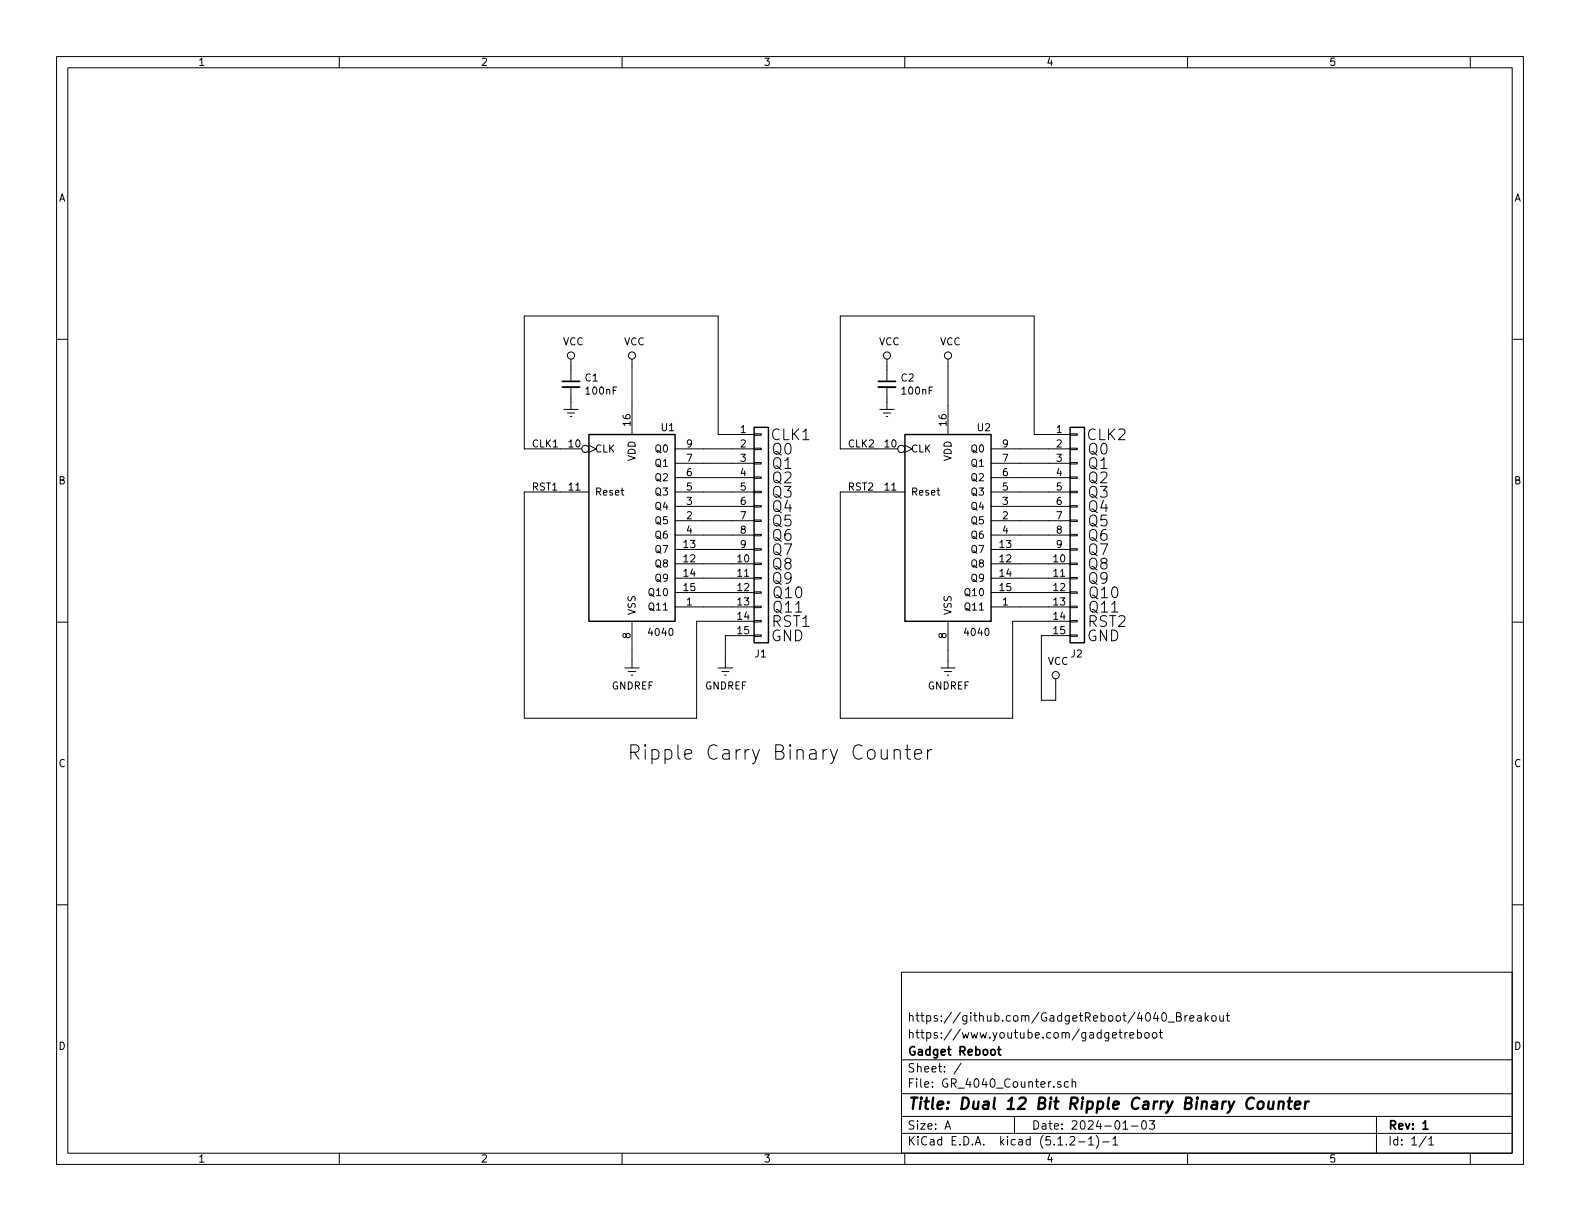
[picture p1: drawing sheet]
EESchema Schematic File Version 4
LIBS:GR_4040_Counter-cache
EELAYER 29 0
EELAYER END
$Descr A 11000 8500
encoding utf-8
Sheet 1 1
Title "Dual 12 Bit Ripple Carry Binary Counter"
Date "2024-01-03"
Rev "1"
Comp "Gadget Reboot"
Comment1 "https://www.youtube.com/gadgetreboot"
Comment2 "https://github.com/GadgetReboot/4040_Breakout"
Comment3 ""
Comment4 ""
$EndDescr
Text Notes 6500 5300 2    100  ~ 0
Ripple Carry Binary Counter
$Comp
L 4xxx:4040 U1
U 1 1
P 4400 3625
F 0 "U1" H 4650 4275 50  0000 C CNN
F 1 "4040" H 4600 2850 50  0000 C CNN
F 2 "Package_SO:SOIC-16_3.9x9.9mm_P1.27mm" H 4400 3625 50  0001 C CNN
F 3 "http://www.intersil.com/content/dam/Intersil/documents/cd40/cd4020bms-24bms-40bms.pdf" H 4400 3625 50  0001 C CNN
	1    4400 3625
	1    0    0    -1  
$EndComp
$Comp
L power:GNDREF #PWR07
U 1 1
P 4400 4600
F 0 "#PWR07" H 4400 4350 50  0001 C CNN
F 1 "GNDREF" H 4405 4427 50  0000 C CNN
F 2 "" H 4400 4600 50  0001 C CNN
F 3 "" H 4400 4600 50  0001 C CNN
	1    4400 4600
	1    0    0    -1  
$EndComp
Wire Wire Line
	4400 4525 4400 4600
$Comp
L power:VCC #PWR02
U 1 1
P 4400 2550
F 0 "#PWR02" H 4400 2400 50  0001 C CNN
F 1 "VCC" H 4417 2723 50  0000 C CNN
F 2 "" H 4400 2550 50  0001 C CNN
F 3 "" H 4400 2550 50  0001 C CNN
	1    4400 2550
	1    0    0    -1  
$EndComp
Wire Wire Line
	4400 2550 4400 2825
Wire Wire Line
	4900 3125 5100 3125
Wire Wire Line
	5100 3225 4900 3225
Wire Wire Line
	4900 3325 5100 3325
Wire Wire Line
	5100 3425 4900 3425
Wire Wire Line
	4900 3525 5100 3525
Wire Wire Line
	5100 3625 4900 3625
Wire Wire Line
	4900 3725 5100 3725
Wire Wire Line
	5100 3825 4900 3825
Wire Wire Line
	4900 3925 5100 3925
Wire Wire Line
	5100 4025 4900 4025
Wire Wire Line
	4900 4125 5100 4125
Wire Wire Line
	5100 4225 4900 4225
$Comp
L Device:C_Small C1
U 1 1
P 3975 2675
F 0 "C1" H 4067 2721 50  0000 L CNN
F 1 "100nF" H 4067 2630 50  0000 L CNN
F 2 "Capacitor_SMD:C_0805_2012Metric_Pad1.15x1.40mm_HandSolder" H 3975 2675 50  0001 C CNN
F 3 "~" H 3975 2675 50  0001 C CNN
	1    3975 2675
	1    0    0    -1  
$EndComp
$Comp
L power:GNDREF #PWR05
U 1 1
P 3975 2800
F 0 "#PWR05" H 3975 2550 50  0001 C CNN
F 1 "GNDREF" H 3980 2627 50  0001 C CNN
F 2 "" H 3975 2800 50  0001 C CNN
F 3 "" H 3975 2800 50  0001 C CNN
	1    3975 2800
	1    0    0    -1  
$EndComp
$Comp
L power:VCC #PWR01
U 1 1
P 3975 2550
F 0 "#PWR01" H 3975 2400 50  0001 C CNN
F 1 "VCC" H 3992 2723 50  0000 C CNN
F 2 "" H 3975 2550 50  0001 C CNN
F 3 "" H 3975 2550 50  0001 C CNN
	1    3975 2550
	1    0    0    -1  
$EndComp
Wire Wire Line
	3975 2575 3975 2550
Wire Wire Line
	3975 2775 3975 2800
Wire Wire Line
	3900 3125 3650 3125
Wire Wire Line
	3650 3125 3650 2200
Wire Wire Line
	3650 2200 5000 2200
Wire Wire Line
	5100 3025 5000 3025
Wire Wire Line
	5000 3025 5000 2200
$Comp
L power:GNDREF #PWR08
U 1 1
P 5050 4600
F 0 "#PWR08" H 5050 4350 50  0001 C CNN
F 1 "GNDREF" H 5055 4427 50  0000 C CNN
F 2 "" H 5050 4600 50  0001 C CNN
F 3 "" H 5050 4600 50  0001 C CNN
	1    5050 4600
	1    0    0    -1  
$EndComp
Wire Wire Line
	5100 4425 5050 4425
Wire Wire Line
	3650 5000 3650 3425
Wire Wire Line
	3650 3425 3900 3425
Text Label 3700 3125 0    50   ~ 0
CLK1
Text Label 3700 3425 0    50   ~ 0
RST1
$Comp
L Connector_Generic:Conn_01x15 J1
U 1 1
P 5300 3725
F 0 "J1" H 5250 2900 50  0000 L CNN
F 1 "Conn_01x15" H 5380 3676 50  0001 L CNN
F 2 "Connector_PinHeader_2.54mm:PinHeader_1x15_P2.54mm_Vertical" H 5300 3725 50  0001 C CNN
F 3 "~" H 5300 3725 50  0001 C CNN
	1    5300 3725
	1    0    0    -1  
$EndComp
Wire Wire Line
	5050 4425 5050 4600
Wire Wire Line
	3650 5000 4850 5000
Wire Wire Line
	4850 5000 4850 4325
Wire Wire Line
	4850 4325 5100 4325
Text Notes 5650 3075 2    75   ~ 0
CLK1
Text Notes 5525 3175 2    75   ~ 0
Q0
Text Notes 5525 3275 2    75   ~ 0
Q1
Text Notes 5525 3375 2    75   ~ 0
Q2
Text Notes 5525 3475 2    75   ~ 0
Q3
Text Notes 5525 3575 2    75   ~ 0
Q4
Text Notes 5525 3675 2    75   ~ 0
Q5
Text Notes 5525 3775 2    75   ~ 0
Q6
Text Notes 5525 3875 2    75   ~ 0
Q7
Text Notes 5525 3975 2    75   ~ 0
Q8
Text Notes 5525 4075 2    75   ~ 0
Q9
Text Notes 5600 4175 2    75   ~ 0
Q10
Text Notes 5600 4275 2    75   ~ 0
Q11
Text Notes 5650 4375 2    75   ~ 0
RST1
Text Notes 5600 4475 2    75   ~ 0
GND
$Comp
L 4xxx:4040 U2
U 1 1
P 6600 3625
F 0 "U2" H 6850 4275 50  0000 C CNN
F 1 "4040" H 6800 2850 50  0000 C CNN
F 2 "Package_SO:SOIC-16_3.9x9.9mm_P1.27mm" H 6600 3625 50  0001 C CNN
F 3 "http://www.intersil.com/content/dam/Intersil/documents/cd40/cd4020bms-24bms-40bms.pdf" H 6600 3625 50  0001 C CNN
	1    6600 3625
	1    0    0    -1  
$EndComp
$Comp
L power:GNDREF #PWR09
U 1 1
P 6600 4600
F 0 "#PWR09" H 6600 4350 50  0001 C CNN
F 1 "GNDREF" H 6605 4427 50  0000 C CNN
F 2 "" H 6600 4600 50  0001 C CNN
F 3 "" H 6600 4600 50  0001 C CNN
	1    6600 4600
	1    0    0    -1  
$EndComp
Wire Wire Line
	6600 4525 6600 4600
$Comp
L power:VCC #PWR04
U 1 1
P 6600 2550
F 0 "#PWR04" H 6600 2400 50  0001 C CNN
F 1 "VCC" H 6617 2723 50  0000 C CNN
F 2 "" H 6600 2550 50  0001 C CNN
F 3 "" H 6600 2550 50  0001 C CNN
	1    6600 2550
	1    0    0    -1  
$EndComp
Wire Wire Line
	6600 2550 6600 2825
Wire Wire Line
	7100 3125 7300 3125
Wire Wire Line
	7300 3225 7100 3225
Wire Wire Line
	7100 3325 7300 3325
Wire Wire Line
	7300 3425 7100 3425
Wire Wire Line
	7100 3525 7300 3525
Wire Wire Line
	7300 3625 7100 3625
Wire Wire Line
	7100 3725 7300 3725
Wire Wire Line
	7300 3825 7100 3825
Wire Wire Line
	7100 3925 7300 3925
Wire Wire Line
	7300 4025 7100 4025
Wire Wire Line
	7100 4125 7300 4125
Wire Wire Line
	7300 4225 7100 4225
$Comp
L Device:C_Small C2
U 1 1
P 6175 2675
F 0 "C2" H 6267 2721 50  0000 L CNN
F 1 "100nF" H 6267 2630 50  0000 L CNN
F 2 "Capacitor_SMD:C_0805_2012Metric_Pad1.15x1.40mm_HandSolder" H 6175 2675 50  0001 C CNN
F 3 "~" H 6175 2675 50  0001 C CNN
	1    6175 2675
	1    0    0    -1  
$EndComp
$Comp
L power:GNDREF #PWR06
U 1 1
P 6175 2800
F 0 "#PWR06" H 6175 2550 50  0001 C CNN
F 1 "GNDREF" H 6180 2627 50  0001 C CNN
F 2 "" H 6175 2800 50  0001 C CNN
F 3 "" H 6175 2800 50  0001 C CNN
	1    6175 2800
	1    0    0    -1  
$EndComp
$Comp
L power:VCC #PWR03
U 1 1
P 6175 2550
F 0 "#PWR03" H 6175 2400 50  0001 C CNN
F 1 "VCC" H 6192 2723 50  0000 C CNN
F 2 "" H 6175 2550 50  0001 C CNN
F 3 "" H 6175 2550 50  0001 C CNN
	1    6175 2550
	1    0    0    -1  
$EndComp
Wire Wire Line
	6175 2575 6175 2550
Wire Wire Line
	6175 2775 6175 2800
Wire Wire Line
	6100 3125 5850 3125
Wire Wire Line
	5850 3125 5850 2200
Wire Wire Line
	5850 2200 7200 2200
Wire Wire Line
	7300 3025 7200 3025
Wire Wire Line
	7200 3025 7200 2200
Wire Wire Line
	7300 4425 7250 4425
Wire Wire Line
	5850 5000 5850 3425
Wire Wire Line
	5850 3425 6100 3425
Text Label 5900 3125 0    50   ~ 0
CLK2
Text Label 5900 3425 0    50   ~ 0
RST2
$Comp
L Connector_Generic:Conn_01x15 J2
U 1 1
P 7500 3725
F 0 "J2" H 7450 2900 50  0000 L CNN
F 1 "Conn_01x15" H 7580 3676 50  0001 L CNN
F 2 "Connector_PinHeader_2.54mm:PinHeader_1x15_P2.54mm_Vertical" H 7500 3725 50  0001 C CNN
F 3 "~" H 7500 3725 50  0001 C CNN
	1    7500 3725
	1    0    0    -1  
$EndComp
Wire Wire Line
	5850 5000 7050 5000
Wire Wire Line
	7050 5000 7050 4325
Wire Wire Line
	7050 4325 7300 4325
Text Notes 7850 3075 2    75   ~ 0
CLK2
Text Notes 7850 4375 2    75   ~ 0
RST2
Text Notes 7800 4475 2    75   ~ 0
GND
Text Notes 7725 3175 2    75   ~ 0
Q0
Text Notes 7725 3275 2    75   ~ 0
Q1
Text Notes 7725 3375 2    75   ~ 0
Q2
Text Notes 7725 3475 2    75   ~ 0
Q3
Text Notes 7725 3575 2    75   ~ 0
Q4
Text Notes 7725 3675 2    75   ~ 0
Q5
Text Notes 7725 3775 2    75   ~ 0
Q6
Text Notes 7725 3875 2    75   ~ 0
Q7
Text Notes 7725 3975 2    75   ~ 0
Q8
Text Notes 7725 4075 2    75   ~ 0
Q9
Text Notes 7800 4175 2    75   ~ 0
Q10
Text Notes 7800 4275 2    75   ~ 0
Q11
$Comp
L power:VCC #PWR?
U 1 1
P 7350 4775
F 0 "#PWR?" H 7350 4625 50  0001 C CNN
F 1 "VCC" H 7367 4948 50  0000 C CNN
F 2 "" H 7350 4775 50  0001 C CNN
F 3 "" H 7350 4775 50  0001 C CNN
	1    7350 4775
	1    0    0    -1  
$EndComp
Wire Wire Line
	7250 4875 7350 4875
Wire Wire Line
	7350 4875 7350 4775
Wire Wire Line
	7250 4425 7250 4875
$EndSCHEMATC
